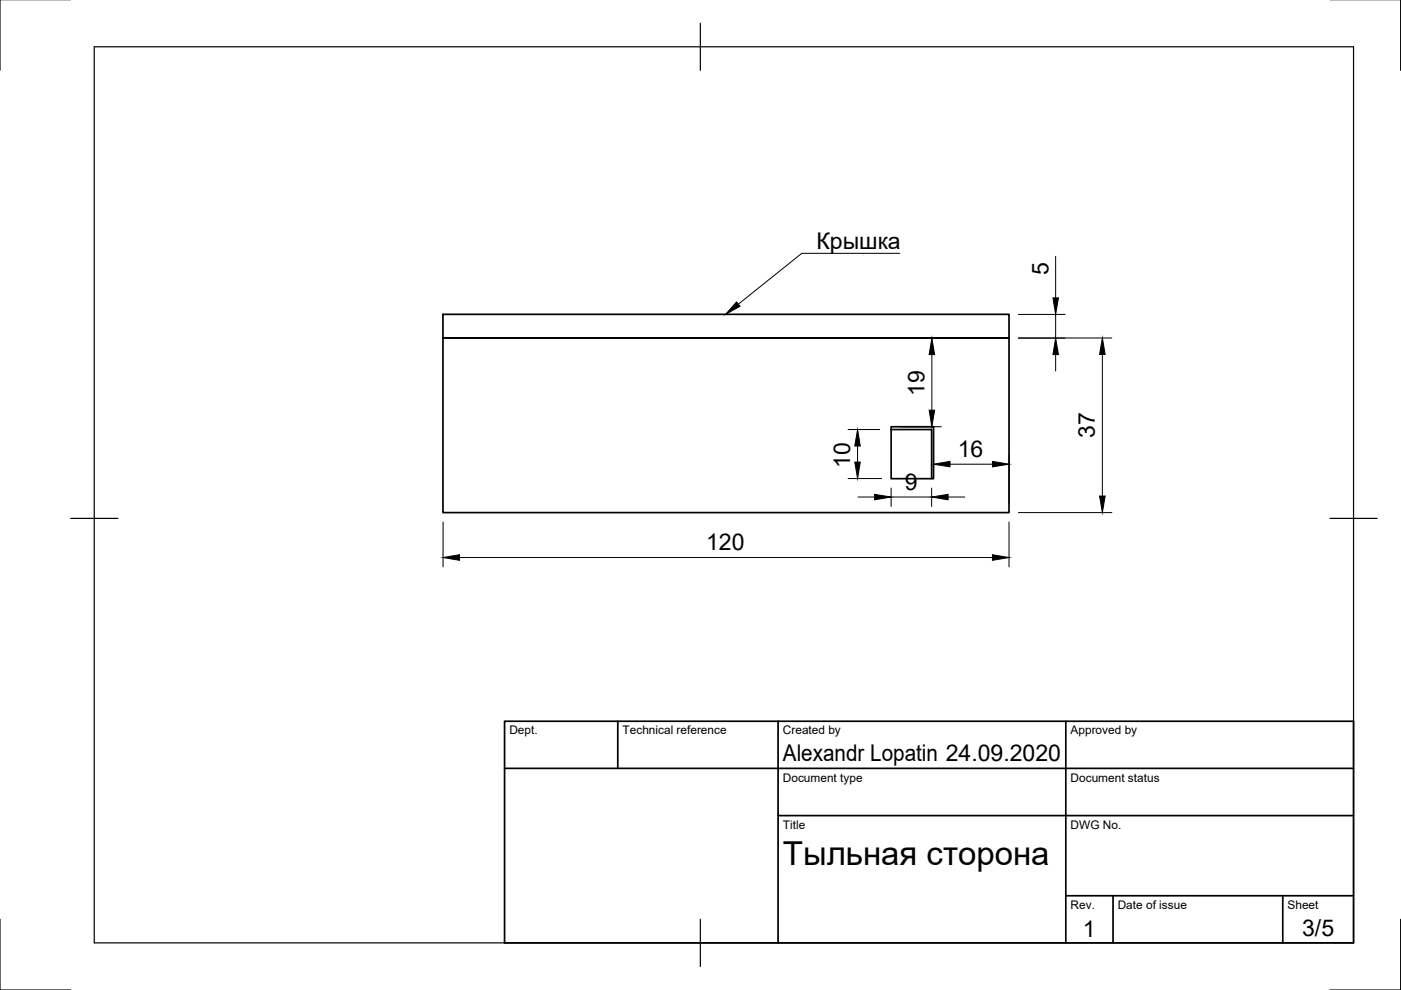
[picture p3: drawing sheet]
<svg xmlns="http://www.w3.org/2000/svg" width="297mm" height="210mm" viewBox="0 0 297 210" stroke-linecap="round" stroke-linejoin="round" font-family="sans-serif">
<!-- layer: Visible -->
<path d="M93.9 71.7h120v37h-120zM93.9 66.6h120v5h-120zM188.9 90.5h9v11h-9zM188.9 91.1h8.6v10.4" fill="none" stroke="#000" stroke-width=".36"/>
<!-- layer: Border -->
<path d="M0 -.1v15M297 -.1v15M20 9.9h267v190h-267zM148.5 4.9v10M15 109.9h10M282 109.9h10M0 194.9v15h15M148.5 194.9v10M297 194.9v15h-15" fill="none" stroke="#000" stroke-width=".25"/>
<!-- layer: TitleBlock -->
<path d="M107 152.9h180v47h-180zM131 152.9v10M165 152.9v47M226 152.9v47M107 162.9h180M165 172.9h122M226 189.9h61M236 189.9v10M272 189.9v10" fill="none" stroke="#000" stroke-width=".36"/>
<!-- layer: Dimensions -->
<g fill="none" stroke="#000" stroke-width=".21">
<path d="M223.8 54.3v8.9M195.6 71.7h16.3M197.6 75.2v11.8M215.9 66.7h9.9M223.8 66.7v5M223.8 75.2v3.5M233.7 75.2v30M235.7 71.7h-19.8M179.8 91.1h6.7M181.8 94.6v3.4M190.9 90.5h8.7M197.9 96.4v3.1"/>
<path d="M201.4 98.4h9M213.9 96.4v10.3M93.9 110.7v9.5M97.4 118.2h113M179.8 101.5h7.1M181.9 105.4h3.5M188.9 103.5v3.9M188.9 105.4h8.6M197.5 103.5v3.9M201 105.4h3.5M213.9 110.7v9.5M215.9 108.7h19.8"/>
</g>
<g fill="#000" stroke="#000" stroke-width=".21">
<path d="M197.6 71.7l.6 3.5h-1.2zM223.8 71.7l.6 3.5h-1.2zM223.2 63.2h1.2l-.6 3.5zM233.7 71.7l.6 3.5h-1.2zM181.2 98h1.2l-.6 3.5zM181.8 91.1l.6 3.5h-1.2zM197 87h1.2l-.6 3.5zM197.9 98.4l3.5-.6v1.2zM210.4 97.8l3.5 .6-3.5 .6zM93.9 118.2l3.5-.6v1.2zM185.4 104.8l3.5 .6-3.5 .6zM197.5 105.4l3.5-.6v1.2z"/>
<path d="M210.4 117.6l3.5 .6-3.5 .6zM233.1 105.2h1.2l-.6 3.5z"/>
</g>
<!-- layer: Annotations -->
<path d="M156.2 64l.7 .9-3.1 1.8z" fill="#000" stroke="#000" stroke-width=".21"/>
<path d="M190.8 53.7h-20.8l-13.5 10.8" fill="none" stroke="#000" stroke-width=".21"/>
<text font-size="7" x="166" y="183.4">Тыльная сторона</text>
<g font-size="4.9">
<text x="173.1" y="52.7">Крышка</text>
<text x="222.3" y="58.4" transform="rotate(-90 222.3 58.4)">5</text>
<text x="196" y="84" transform="rotate(-90 196 84)">19</text>
<text x="232.2" y="92.9" transform="rotate(-90 232.2 92.9)">37</text>
<text x="180.3" y="99.1" transform="rotate(-90 180.3 99.1)">10</text>
<text x="203.1" y="96.9">16</text>
<text x="191.9" y="103.8">9</text>
<text x="149.7" y="116.6">120</text>
<text x="166" y="161.4">Alexandr Lopatin 24.09.2020</text>
<text x="229.6" y="198.6">1</text>
<text x="276.1" y="198.6">3/5</text>
</g>
<g font-size="2.5">
<text x="108" y="155.7">Dept.</text>
<text x="132" y="155.7">Technical reference</text>
<text x="166" y="155.7">Created by</text>
<text x="227" y="155.7">Approved by</text>
<text x="166" y="165.7">Document type</text>
<text x="227" y="165.7">Document status</text>
<text x="166" y="175.7">Title</text>
<text x="227" y="175.7">DWG No.</text>
<text x="227" y="192.7">Rev.</text>
<text x="237" y="192.7">Date of issue</text>
<text x="273" y="192.7">Sheet</text>
</g>
</svg>
